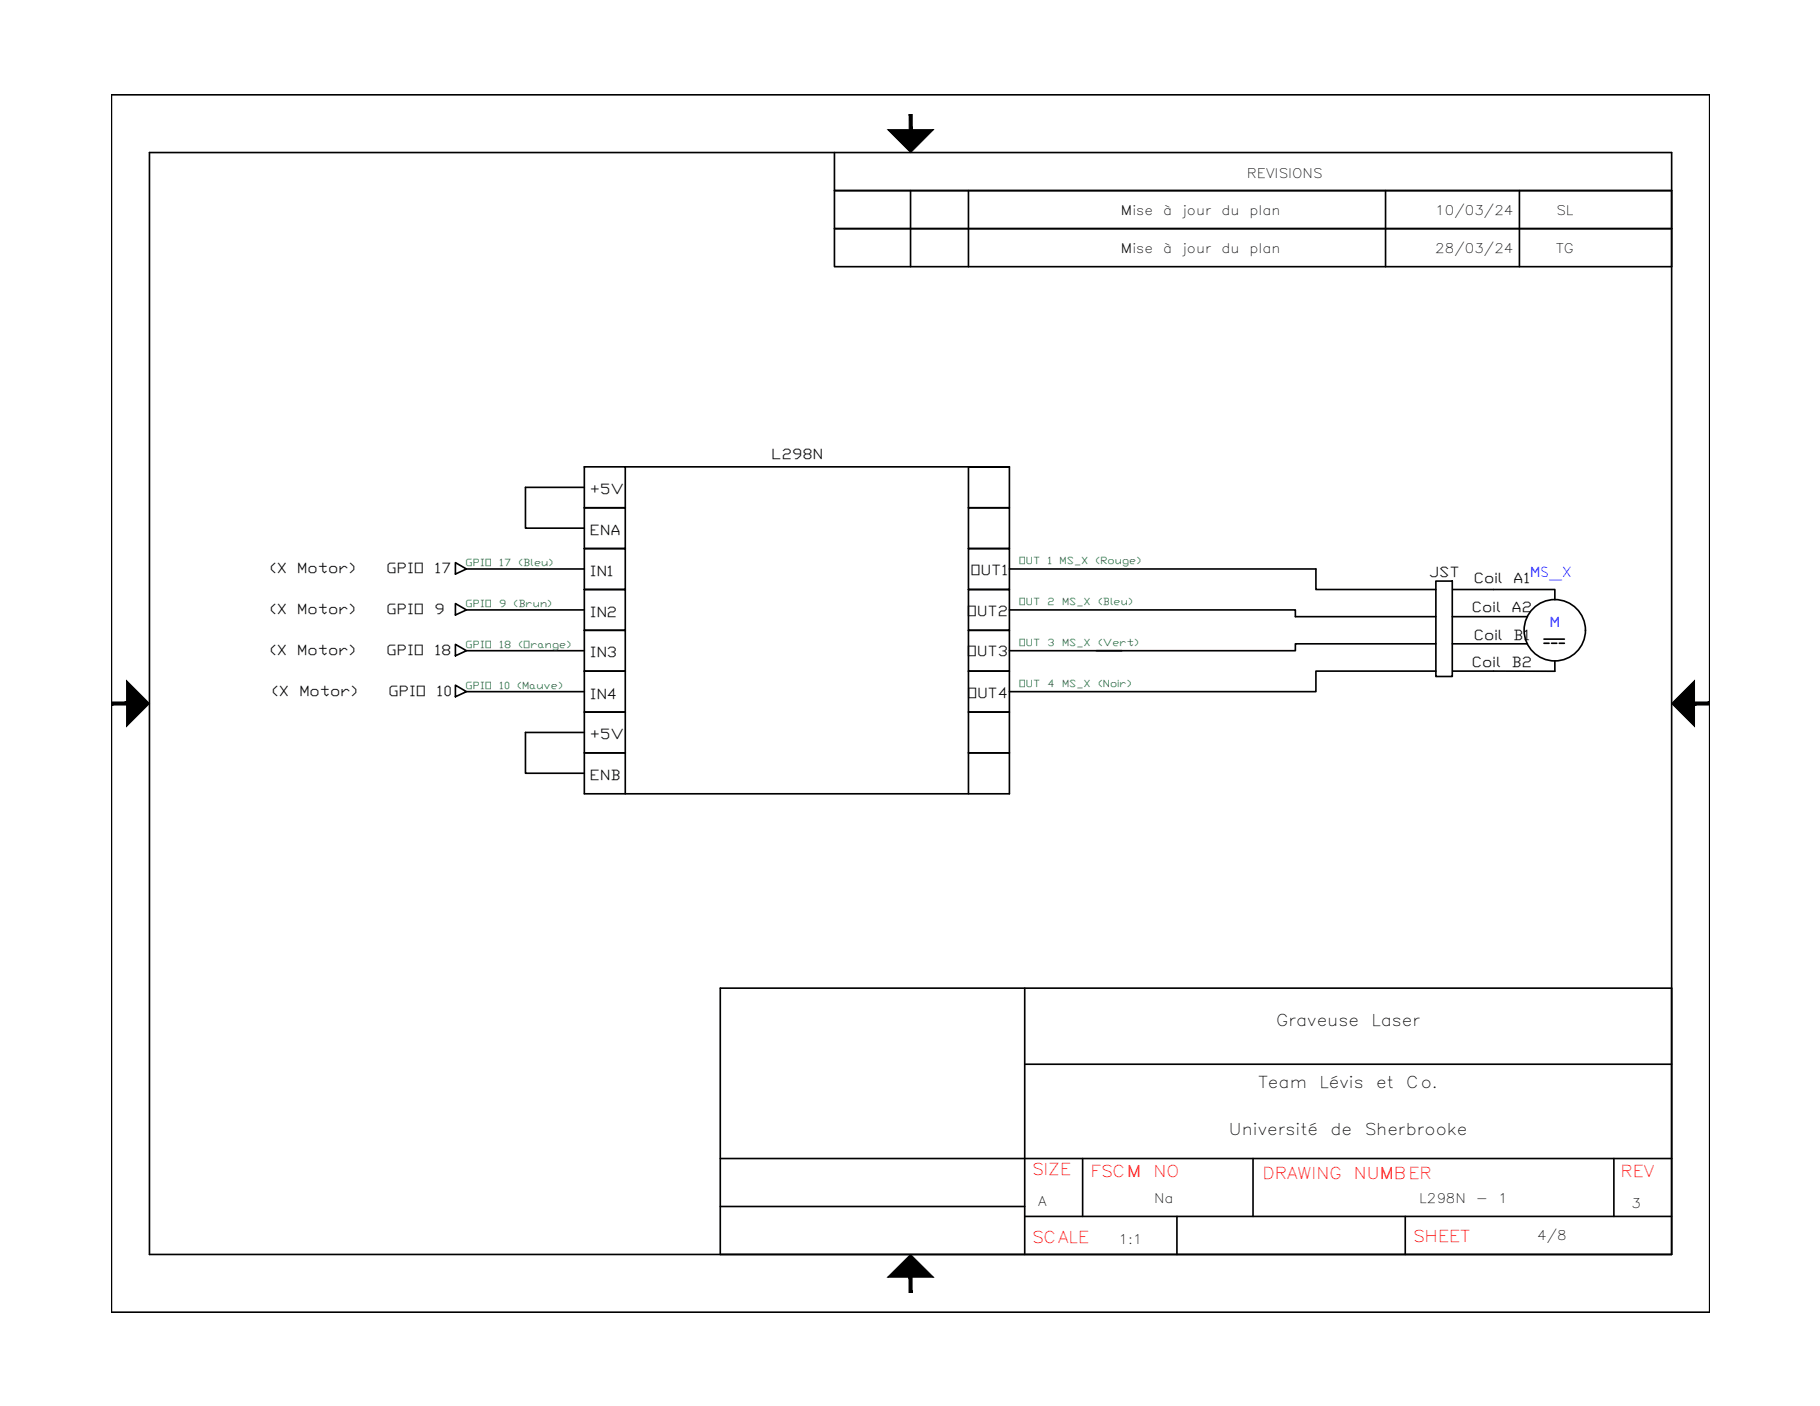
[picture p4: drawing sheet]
<svg xmlns="http://www.w3.org/2000/svg" width="279mm" height="216mm" viewBox="0 0 279 216" stroke-linecap="round" stroke-linejoin="round" font-family="sans-serif">
<g fill="none" stroke="#000" stroke-width=".25">
<path d="M17.1 14.6h245.4v186.9h-245.4zM22.9 23.4h233.7v169.2h-233.7zM128.1 23.4v5.9h128.5h-128.5v5.8h128.5h-128.5v5.9h128.5M139.8 29.3v11.7M148.7 29.3v11.7M212.7 29.3v11.7M233.3 29.3v11.7M89.7 71.7h6.3v6.3h-6.3zM89.7 78h6.3v6.2h-6.3zM89.7 74.8h-9v6.3h9M96 71.7h59v6.3h-6.3v-6.3h6.3M148.7 78h6.3v6.2h-6.3z"/>
<path d="M69.9 92.7l1.7 1-1.7 .7zM69.9 86.4l1.7 1-1.7 .8zM69.9 98.9l1.7 1-1.7 .8zM71.6 93.7h18.1M71.6 87.4h18.1M71.6 99.9h18.1M89.7 84.2h6.3v6.3h-6.3zM89.7 90.5h6.3v6.3h-6.3zM89.7 96.8h6.3v6.3h-6.3zM148.7 84.2h6.3v6.3h-6.3zM148.7 90.5h6.3v6.3h-6.3zM148.7 96.8h6.3v6.3h-6.3z"/>
<path d="M155 87.4h47v3.1h18.4M155 93.7h43.9v1h21.5M168.3 99.9h3.9M220.4 89.2h2.5v14.7h-2.5zM220.4 98.9h-21.5v1h-43.9M222.9 94.7h11.6M222.9 98.9h11.6M223 90.5h15.7v1.6M237 98.1h3.2M237 98.8h.8M238.2 98.8h.8M239.4 98.8h.8"/>
<path d="M69.9 105.2l1.7 1-1.7 .8zM71.6 106.2h18.1M89.7 103.1h6.3v6.2h-6.3zM89.7 109.3h6.3v6.3h-6.3zM89.7 112.5h-9v6.2h9M148.7 103.1h6.3v6.2h-6.3zM148.7 109.3h6.3v6.3h-6.3zM220.4 103.1h-18.4v3.1h-47M238.7 101.5v1.6h-15.7M96 121.9v-6.3h-6.3v6.3h65.3v-6.3h-6.3v6.3M110.6 151.7h146v40.9h-146zM157.3 151.7v40.9"/>
<path d="M110.6 177.9h146M157.3 163.4h99.3M166.2 177.9v8.9M192.4 177.9v8.9M247.8 177.9v8.9M110.6 185.3h46.7M157.3 186.8h99.3M180.7 186.8v5.8M215.7 186.8v5.8"/>
<circle cx="238.7" cy="96.8" r="4.7"/>
</g>
<g fill="#000" stroke="#000" stroke-width=".15">
<path d="M136.3 19.9h7l-3.5 3.5zM19.4 104.5l3.5 3.5-3.5 3.5zM260.1 104.5v7l-3.5-3.5zM136.3 196.1l3.5-3.5 3.5 3.5z"/>
<path d="M139.6 17.6l.4 2.3v-2.3zM139.6 17.6l.4 2.3h-.4z"/>
<path d="M17.1 107.8v.5l2.3-.5zM17.1 108.3l2.3-.5v.5z"/>
<path d="M260.1 108.3h2.4v-.5zM260.1 107.8h2.4l-2.4 .5z"/>
<path d="M139.6 196.1v2.4h.4zM139.6 196.1h.4v2.4z"/>
</g>
<g font-size="2.5">
<text x="195.9" y="157.6">Graveuse</text>
<text x="210.5" y="157.6">Laser</text>
<text x="193.2" y="167">Team</text>
<text x="202.6" y="167">Lévis</text>
<text x="211.3" y="167">et</text>
<text x="215.9" y="167">Co.</text>
<text x="188.7" y="174.3">Université</text>
<text x="204.2" y="174.3">de</text>
<text x="209.5" y="174.3">Sherbrooke</text>
</g>
<g font-size="2.5" fill="#f00">
<text x="158.4" y="180.4">SIZE</text>
<text x="167.4" y="180.8">FSCM</text>
<text x="177.1" y="180.8">NO</text>
<text x="193.8" y="181">DRAWING</text>
<text x="207.9" y="181">NUMBER</text>
<text x="248.8" y="180.8">REV</text>
<text x="158.4" y="190.8">SCALE</text>
<text x="216.9" y="190.7">SHEET</text>
</g>
<g font-size="2.4" fill="#00f">
<text x="234.9" y="88.6">MS_X</text>
<text x="237.9" y="96.3">M</text>
</g>
<g font-size="2.2">
<text x="118.4" y="70.4">L298N</text>
<text x="90.6" y="75.9">+5V</text>
<text x="90.6" y="82.1">ENA</text>
<text x="41.4" y="88">(X</text>
<text x="45.6" y="88">Motor)</text>
<text x="59.3" y="88">GPIO</text>
<text x="66.7" y="88">17</text>
<text x="90.6" y="88.4">IN1</text>
<text x="149" y="88.3">OUT1</text>
<text x="219.4" y="88.6">JST</text>
<text x="226.3" y="89.5">Coil</text>
<text x="232.3" y="89.5">A1</text>
<text x="41.4" y="94.3">(X</text>
<text x="45.6" y="94.3">Motor)</text>
<text x="59.3" y="94.3">GPIO</text>
<text x="66.7" y="94.3">9</text>
<text x="90.6" y="94.7">IN2</text>
<text x="148.4" y="94.5">OUT2</text>
<text x="226" y="94">Coil</text>
<text x="232" y="94">A2</text>
<text x="41.4" y="100.6">(X</text>
<text x="45.6" y="100.6">Motor)</text>
<text x="59.3" y="100.6">GPIO</text>
<text x="66.7" y="100.6">18</text>
<text x="90.6" y="101">IN3</text>
<text x="148.4" y="100.8">OUT3</text>
<text x="226.3" y="98.2">Coil</text>
<text x="232.3" y="98.2">B1</text>
<text x="41.7" y="106.8">(X</text>
<text x="46" y="106.8">Motor)</text>
<text x="59.6" y="106.8">GPIO</text>
<text x="67" y="106.8">10</text>
<text x="90.6" y="107.3">IN4</text>
<text x="148.5" y="107.1">OUT4</text>
<text x="226" y="102.4">Coil</text>
<text x="232" y="102.4">B2</text>
<text x="90.6" y="113.5">+5V</text>
<text x="90.6" y="119.8">ENB</text>
</g>
<g font-size="2">
<text x="191.4" y="27.3">REVISIONS</text>
<text x="172.1" y="33">Mise</text>
<text x="178.5" y="33">à</text>
<text x="181.5" y="33">jour</text>
<text x="187.5" y="33">du</text>
<text x="191.8" y="33">plan</text>
<text x="220.3" y="33">10/03/24</text>
<text x="238.9" y="33">SL</text>
<text x="172.1" y="38.9">Mise</text>
<text x="178.5" y="38.9">à</text>
<text x="181.5" y="38.9">jour</text>
<text x="187.5" y="38.9">du</text>
<text x="191.8" y="38.9">plan</text>
<text x="220.3" y="38.9">28/03/24</text>
<text x="238.9" y="38.9">TG</text>
<text x="159.4" y="185.2">A</text>
<text x="177.2" y="184.8">Na</text>
<text x="217.9" y="184.8">L298N</text>
<text x="226.6" y="184.8">-</text>
<text x="230" y="184.8">1</text>
<text x="250.4" y="185.5">3</text>
<text x="171.7" y="191">1:1</text>
<text x="236" y="190.5">4/8</text>
</g>
<g font-size="1.5" fill="#136734">
<text x="71.5" y="86.9">GPIO</text>
<text x="76.6" y="86.9">17</text>
<text x="79.6" y="86.9">(Bleu)</text>
<text x="156.4" y="86.6">OUT</text>
<text x="160.8" y="86.6">1</text>
<text x="162.7" y="86.6">MS_X</text>
<text x="168.2" y="86.6">(Rouge)</text>
<text x="71.5" y="93.2">GPIO</text>
<text x="76.6" y="93.2">9</text>
<text x="78.9" y="93.2">(Brun)</text>
<text x="156.4" y="92.9">OUT</text>
<text x="160.8" y="92.9">2</text>
<text x="163" y="92.9">MS_X</text>
<text x="168.6" y="92.9">(Bleu)</text>
<text x="71.5" y="99.5">GPIO</text>
<text x="76.6" y="99.5">18</text>
<text x="79.6" y="99.5">(Orange)</text>
<text x="156.4" y="99.2">OUT</text>
<text x="160.8" y="99.2">3</text>
<text x="163" y="99.2">MS_X</text>
<text x="168.6" y="99.2">(Vert)</text>
<text x="71.5" y="105.7">GPIO</text>
<text x="76.6" y="105.7">10</text>
<text x="79.4" y="105.7">(Mauve)</text>
<text x="156.4" y="105.5">OUT</text>
<text x="160.8" y="105.5">4</text>
<text x="163" y="105.5">MS_X</text>
<text x="168.6" y="105.5">(Noir)</text>
</g>
</svg>
